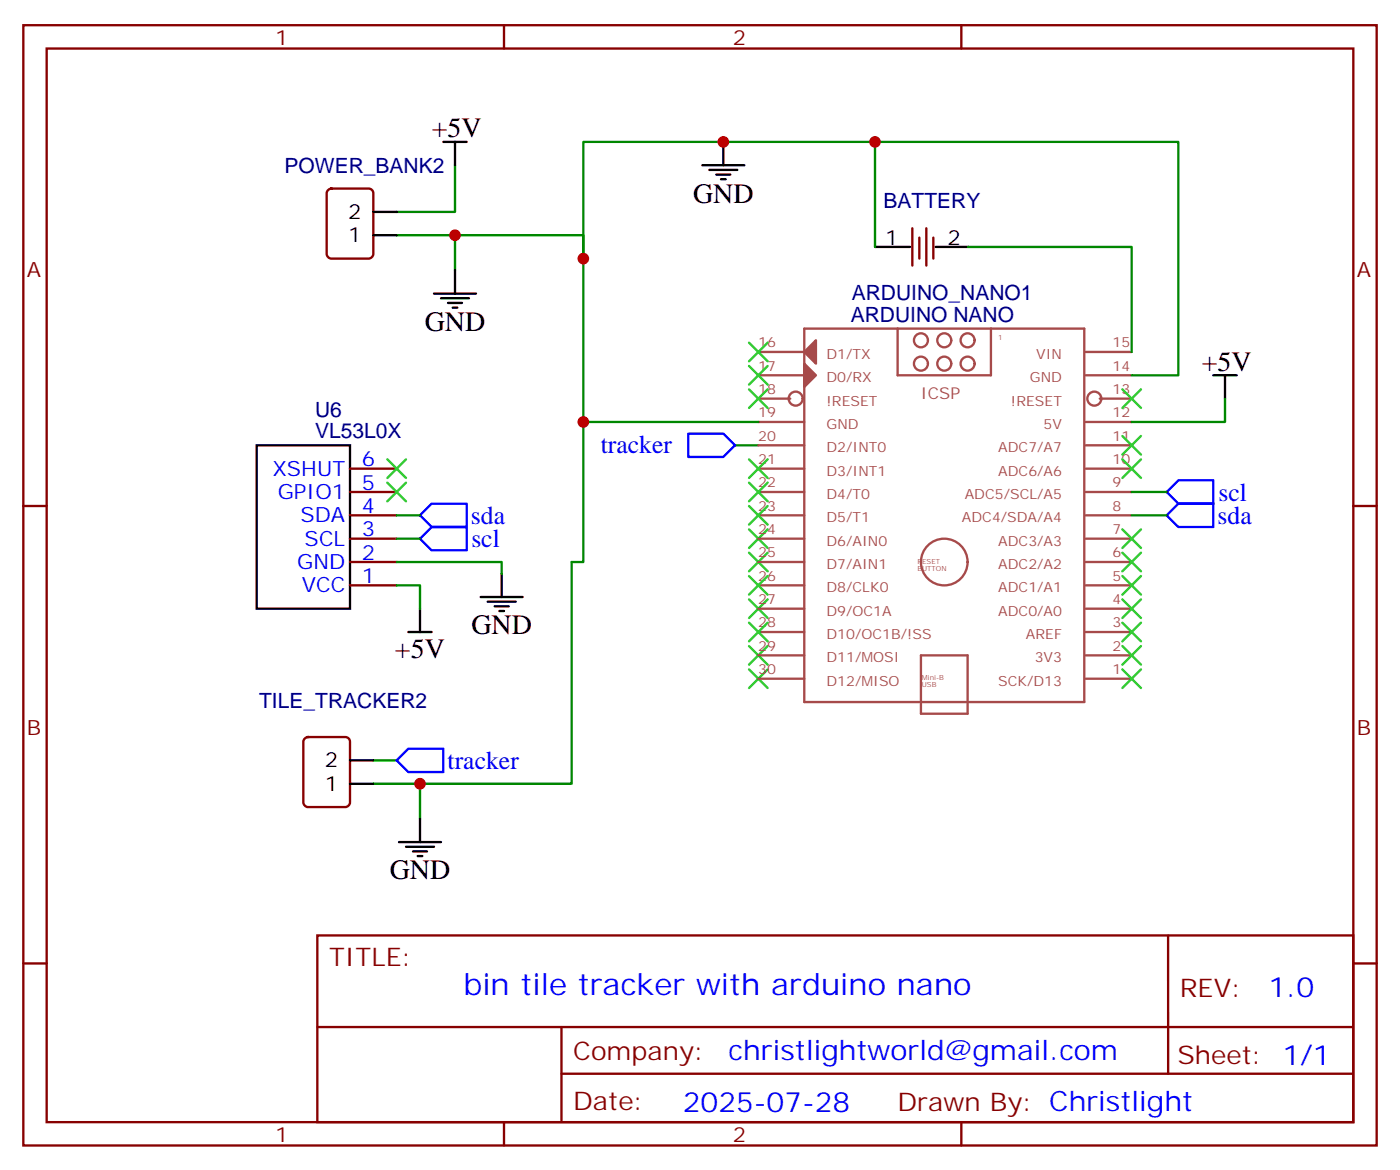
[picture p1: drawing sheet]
<svg xmlns="http://www.w3.org/2000/svg" width="212mm" height="177mm" viewBox="0 0 212 177" stroke-linecap="round" stroke-linejoin="round" font-family="sans-serif">
<g fill="none" stroke="#3c3" stroke-width=".35">
<path d="M113.2 51.8l2.9 2.8M113.2 55.3l2.9 2.8M113.2 58.8l2.9 2.9M116.1 51.8l-2.9 2.8M116.1 55.3l-2.9 2.8M116.1 58.8l-2.9 2.9M169.7 58.8l2.8 2.9M172.5 58.8l-2.8 2.9M58.6 69.4l2.8 2.8M58.6 73l2.8 2.8M61.4 69.4l-2.8 2.8M61.4 73l-2.8 2.8"/>
<path d="M113.2 76.5l2.9 2.8M113.2 69.4l2.9 2.8M113.2 73l2.9 2.8M116.1 76.5l-2.9 2.8M116.1 69.4l-2.9 2.8M116.1 73l-2.9 2.8M169.7 65.9l2.8 2.8M169.7 69.4l2.8 2.8M172.5 65.9l-2.8 2.8M172.5 69.4l-2.8 2.8M113.2 97.6l2.9 2.9M113.2 90.6l2.9 2.8"/>
<path d="M113.2 83.5l2.9 2.9M113.2 80l2.9 2.8M113.2 87.1l2.9 2.8M113.2 94.1l2.9 2.8M116.1 97.6l-2.9 2.9M116.1 90.6l-2.9 2.8M116.1 83.5l-2.9 2.9M116.1 80l-2.9 2.8M116.1 87.1l-2.9 2.8M116.1 94.1l-2.9 2.8M169.7 80l2.8 2.8M169.7 83.5l2.8 2.9"/>
<path d="M169.7 87.1l2.8 2.8M169.7 90.6l2.8 2.8M169.7 94.1l2.8 2.8M169.7 97.6l2.8 2.9M172.5 80l-2.8 2.8M172.5 83.5l-2.8 2.9M172.5 87.1l-2.8 2.8M172.5 90.6l-2.8 2.8M172.5 94.1l-2.8 2.8M172.5 97.6l-2.8 2.9M113.2 101.2l2.9 2.8M116.1 101.2l-2.9 2.8"/>
<path d="M169.7 101.2l2.8 2.8M172.5 101.2l-2.8 2.8"/>
</g>
<g fill="none" stroke="#008700" stroke-width=".35">
<path d="M60 35.6h8.8v5.3M68.8 25v7h-8.8M68.8 35.6h19.4v28.2h26.5M88.2 39.1v-17.7h90v35.3h-7.1M132.3 21.4v15.9M146.4 37.3h24.7v15.9M60 77.9h3.5M88.2 63.8v21.1h-1.8v33.6h-22.9M111.1 67.3h3.6M171.1 77.9h5.3M171.1 74.4h5.3M185.2 60.3v3.5h-14.1"/>
<path d="M60 88.5h3.5v3.5M60 84.9h15.8v1.8M60 81.4h3.5M56.4 118.5h7.1v5.3M56.4 114.9h3.6"/>
</g>
<path d="M65.3 76.1h5.3v3.6h-5.3l-1.8-1.8zM104.1 65.5h5.3l1.7 1.8-1.7 1.8h-5.3zM176.4 77.9l1.8-1.8h5.2v3.6h-5.2zM176.4 74.4l1.8-1.8h5.2v3.5h-5.2zM63.5 81.4l1.8-1.7h5.3v3.5h-5.3zM60 114.9l1.7-1.7h5.3v3.5h-5.3z" fill="none" stroke="#00f" stroke-width=".35"/>
<g fill="none" stroke="#000" stroke-width=".35">
<path d="M56.4 35.6h3.6M56.4 32h3.6M67 21.4h3.6M68.8 21.4v3.6M106.2 25h6.3M107.2 25.7h4.3M108.3 26.4h2.1M109 27.1h.7M109.4 21.4v3.6M132.3 37.3h5.3M141.5 37.3h4.9M65.6 44.4h6.4"/>
<path d="M66.7 45.1h4.2M67.7 45.8h2.1M68.4 46.5h.7M68.8 40.9v3.5M183.4 56.7h3.6M185.2 56.7v3.6M38.8 67.3h14.1v24.7h-14.1zM61.7 95.5h3.6M63.5 92v3.5M72.7 90.2h6.3M73.7 90.9h4.3M74.8 91.7h2.1"/>
<path d="M75.5 92.4h.7M75.8 86.7v3.5M52.9 118.5h3.5M52.9 114.9h3.5M60.3 127.3h6.4M61.4 128h4.2M62.4 128.7h2.2M63.1 129.4h.8M63.5 123.8v3.5"/>
</g>
<g fill="none" stroke="#870000" stroke-width=".35">
<path d="M3.5 3.8h204.6v169.3h-204.6zM7.1 7.3h197.5v162.3h-197.5zM76.2 3.8v3.5M145.3 3.8v3.5M49.6 28.7l.5-.2h5.6a.71 .71 0 0 1 .7 .7v9.2a.76 .76 0 0 1-.7 .7h-5.6a.76 .76 0 0 1-.7-.7v-9.2zM137.9 34.5v5.6M139 35.9v3.2M140.1 34.5v5.6M141.1 35.9v3.2M3.5 76.5h3.6M52.9 77.9h7.1M52.9 74.4h7.1"/>
<path d="M52.9 70.8h7.1M204.6 76.5h3.5M52.9 88.5h7.1M52.9 84.9h7.1M52.9 81.4h7.1M46.1 111.6l.5-.2h5.6a.71 .71 0 0 1 .7 .7v9.2a.76 .76 0 0 1-.7 .7h-5.6a.76 .76 0 0 1-.7-.7v-9.2zM3.5 145.6h3.6M48 141.4h156.6v28.2h-156.6zM48 155.2h156.5M84.9 155.2v14.2M176.6 141.4v20.9M204.6 145.6h3.5"/>
<path d="M76.2 169.6v3.5M84.9 162.3h119.6M145.3 169.6v3.5"/>
</g>
<g fill="none" stroke="#a64a4a" stroke-width=".35">
<path d="M114.7 56.7h6.9M114.7 53.2h6.9M121.6 49.7h42.3v56.4h-42.3zM135.7 49.7v7h14.1v-7M164.2 56.7h6.9M164.2 53.2h6.9M114.7 60.3h4.8M114.7 63.8h6.9M114.7 77.9h6.9M114.7 74.4h6.9M114.7 70.8h6.9M114.7 67.3h6.9"/>
<path d="M164.2 63.8h6.9M164.2 77.9h6.9M164.2 74.4h6.9M164.2 70.8h6.9M164.2 67.3h6.9M166.3 60.3h4.8M114.7 99.1h6.9M114.7 92h6.9M114.7 88.5h6.9M114.7 84.9h6.9M114.7 81.4h6.9M114.7 95.5h6.9"/>
<path d="M139.2 99.1h7.1v8.8h-7.1zM146.3 84.9a3.5 3.5 0 0 0-5.1-3.1 3.5 3.5 0 0 0-.6 5.9 3.5 3.5 0 0 0 5.6-2l.1-.7M164.2 99.1h6.9M164.2 92h6.9M164.2 88.5h6.9M164.2 84.9h6.9M164.2 81.4h6.9M164.2 95.5h6.9M114.7 102.6h6.9M164.2 102.6h6.9"/>
<circle cx="139.2" cy="55" r="1.06"/>
<circle cx="139.2" cy="51.4" r="1.06"/>
<circle cx="142.8" cy="55" r="1.06"/>
<circle cx="142.8" cy="51.4" r="1.06"/>
<circle cx="146.3" cy="55" r="1.06"/>
<circle cx="146.3" cy="51.4" r="1.06"/>
<circle cx="120.3" cy="60.3" r="1.06"/>
<circle cx="165.5" cy="60.3" r="1.06"/>
</g>
<g fill="#a64a4a" stroke="#a64a4a" stroke-width=".35">
<path d="M121.6 53.2l1.8-1.8v3.6z"/>
<path d="M121.6 55l1.8 1.7-1.8 1.8z"/>
</g>
<g fill="#c00">
<circle cx="68.8" cy="35.6" r=".88"/>
<circle cx="88.2" cy="63.8" r=".88"/>
<circle cx="63.5" cy="118.5" r=".88"/>
<circle cx="88.2" cy="39.1" r=".88"/>
<circle cx="132.3" cy="21.4" r=".88"/>
<circle cx="109.4" cy="21.4" r=".88"/>
</g>
<text font-size="4.6" fill="#00f" x="70.1" y="150.4">bin tile tracker with arduino nano</text>
<g font-size="4.2">
<text x="65.3" y="20.7">+5V</text>
<text x="104.8" y="30.6">GND</text>
<text x="64.2" y="50">GND</text>
<text x="181.7" y="56">+5V</text>
<text x="71.3" y="95.9">GND</text>
<text x="59.7" y="99.5">+5V</text>
<text x="58.9" y="132.9">GND</text>
</g>
<g font-size="4.2" fill="#00f">
<text x="191.8" y="150.7">1.0</text>
<text x="110.2" y="160.2">christlightworld@gmail.com</text>
<text x="103.2" y="168">2025-07-28</text>
</g>
<g font-size="3.9" fill="#00f">
<text x="90.8" y="68.5">tracker</text>
<text x="184.2" y="75.7">scl</text>
<text x="71.2" y="79.2">sda</text>
<text x="71.3" y="82.7">scl</text>
<text x="184.1" y="79.2">sda</text>
<text x="67.7" y="116.2">tracker</text>
</g>
<g font-size="3.9" fill="#800">
<text x="49.7" y="146">TITLE:</text>
<text x="178.4" y="150.7">REV:</text>
<text x="86.6" y="160.2">Company:</text>
<text x="178" y="160.8">Sheet: 1/1</text>
<text x="86.6" y="167.9">Date:</text>
<text x="135.7" y="167.9">Drawn By: Christlight</text>
</g>
<g font-size="3.2" fill="#800">
<text x="41.6" y="6.8">1</text>
<text x="110.8" y="6.8">2</text>
<text x="4.1" y="41.9">A</text>
<text x="205.1" y="41.9">A</text>
<text x="4.1" y="111.1">B</text>
<text x="205.1" y="111.1">B</text>
<text x="41.6" y="172.6">1</text>
<text x="110.8" y="172.6">2</text>
</g>
<g font-size="3.2" fill="#000080">
<text x="43" y="26.1">POWER_BANK2</text>
<text x="133.6" y="31.4">BATTERY</text>
<text x="128.8" y="45.3">ARDUINO_NANO1</text>
<text x="128.6" y="48.6">ARDUINO NANO</text>
<text x="47.6" y="63.1">U6</text>
<text x="47.6" y="66.3">VL53L0X</text>
<text x="39.2" y="107">TILE_TRACKER2</text>
</g>
<g font-size="3.2">
<text x="52.7" y="33.1">2</text>
<text x="52.7" y="36.6">1</text>
<text x="133.8" y="37">1</text>
<text x="143.2" y="37">2</text>
<text x="49.1" y="119.5">1</text>
<text x="49.1" y="116">2</text>
</g>
<g font-size="3.2" fill="#00f">
<text x="41.2" y="71.9">XSHUT</text>
<text x="54.7" y="70.5">6</text>
<text x="42" y="75.4">GPIO1</text>
<text x="54.7" y="77.5">4</text>
<text x="54.7" y="74">5</text>
<text x="45.4" y="79">SDA</text>
<text x="46.1" y="82.5">SCL</text>
<text x="54.7" y="81.1">3</text>
<text x="44.9" y="86">GND</text>
<text x="45.6" y="89.5">VCC</text>
<text x="54.7" y="88.1">1</text>
<text x="54.7" y="84.6">2</text>
</g>
<text font-size="2.5" fill="#a54b4b" x="139.2" y="60.3">ICSP</text>
<g font-size="2.1" fill="#a54b4b">
<text x="114.6" y="52.5">16</text>
<text x="168.2" y="52.5">15</text>
<text x="114.6" y="59.6">18</text>
<text x="114.6" y="56">17</text>
<text x="125" y="57.8">D0/RX</text>
<text x="125" y="54.2">D1/TX</text>
<text x="155.7" y="57.8">GND</text>
<text x="156.7" y="54.2">VIN</text>
<text x="168.2" y="59.6">13</text>
<text x="168.2" y="56">14</text>
<text x="114.6" y="63.1">19</text>
<text x="125" y="61.3">!RESET</text>
<text x="125" y="64.8">GND</text>
<text x="152.8" y="61.3">!RESET</text>
<text x="157.8" y="64.8">5V</text>
<text x="168.2" y="63.1">12</text>
<text x="114.6" y="66.6">20</text>
<text x="114.6" y="70.1">21</text>
<text x="125" y="68.4">D2/INT0</text>
<text x="125" y="71.9">D3/INT1</text>
<text x="150.9" y="71.9">ADC6/A6</text>
<text x="150.9" y="68.4">ADC7/A7</text>
<text x="168.2" y="70.1">10</text>
<text x="168.2" y="66.6">11</text>
<text x="114.6" y="73.7">22</text>
<text x="114.6" y="77.2">23</text>
<text x="125" y="75.4">D4/T0</text>
<text x="145.9" y="75.4">ADC5/SCL/A5</text>
<text x="168.2" y="77.2">8</text>
<text x="168.2" y="73.7">9</text>
<text x="114.6" y="80.7">24</text>
<text x="125" y="78.9">D5/T1</text>
<text x="125" y="82.5">D6/AIN0</text>
<text x="145.4" y="78.9">ADC4/SDA/A4</text>
<text x="150.9" y="82.5">ADC3/A3</text>
<text x="168.2" y="80.7">7</text>
<text x="114.6" y="84.3">25</text>
<text x="114.6" y="87.8">26</text>
<text x="125" y="86">D7/AIN1</text>
<text x="125" y="89.5">D8/CLK0</text>
<text x="150.9" y="89.5">ADC1/A1</text>
<text x="150.9" y="86">ADC2/A2</text>
<text x="168.2" y="87.8">5</text>
<text x="168.2" y="84.3">6</text>
<text x="114.6" y="91.3">27</text>
<text x="114.6" y="94.8">28</text>
<text x="125" y="93">D9/OC1A</text>
<text x="150.9" y="93">ADC0/A0</text>
<text x="168.2" y="91.3">4</text>
<text x="168.2" y="94.8">3</text>
<text x="114.6" y="98.4">29</text>
<text x="114.6" y="101.9">30</text>
<text x="125" y="96.6">D10/OC1B/!SS</text>
<text x="125" y="100.1">D11/MOSI</text>
<text x="155.1" y="96.6">AREF</text>
<text x="156.4" y="100.1">3V3</text>
<text x="168.2" y="98.4">2</text>
<text x="168.2" y="101.9">1</text>
<text x="125" y="103.6">D12/MISO</text>
<text x="150.9" y="103.6">SCK/D13</text>
</g>
<g font-size="1.1" fill="#a54b4b">
<text x="150.9" y="51.4">1</text>
<text x="138.7" y="85.2">RESET</text>
<text x="138.7" y="86.3">BUTTON</text>
<text x="139.4" y="102.8">Mini-B</text>
<text x="139.4" y="103.9">USB</text>
</g>
</svg>
